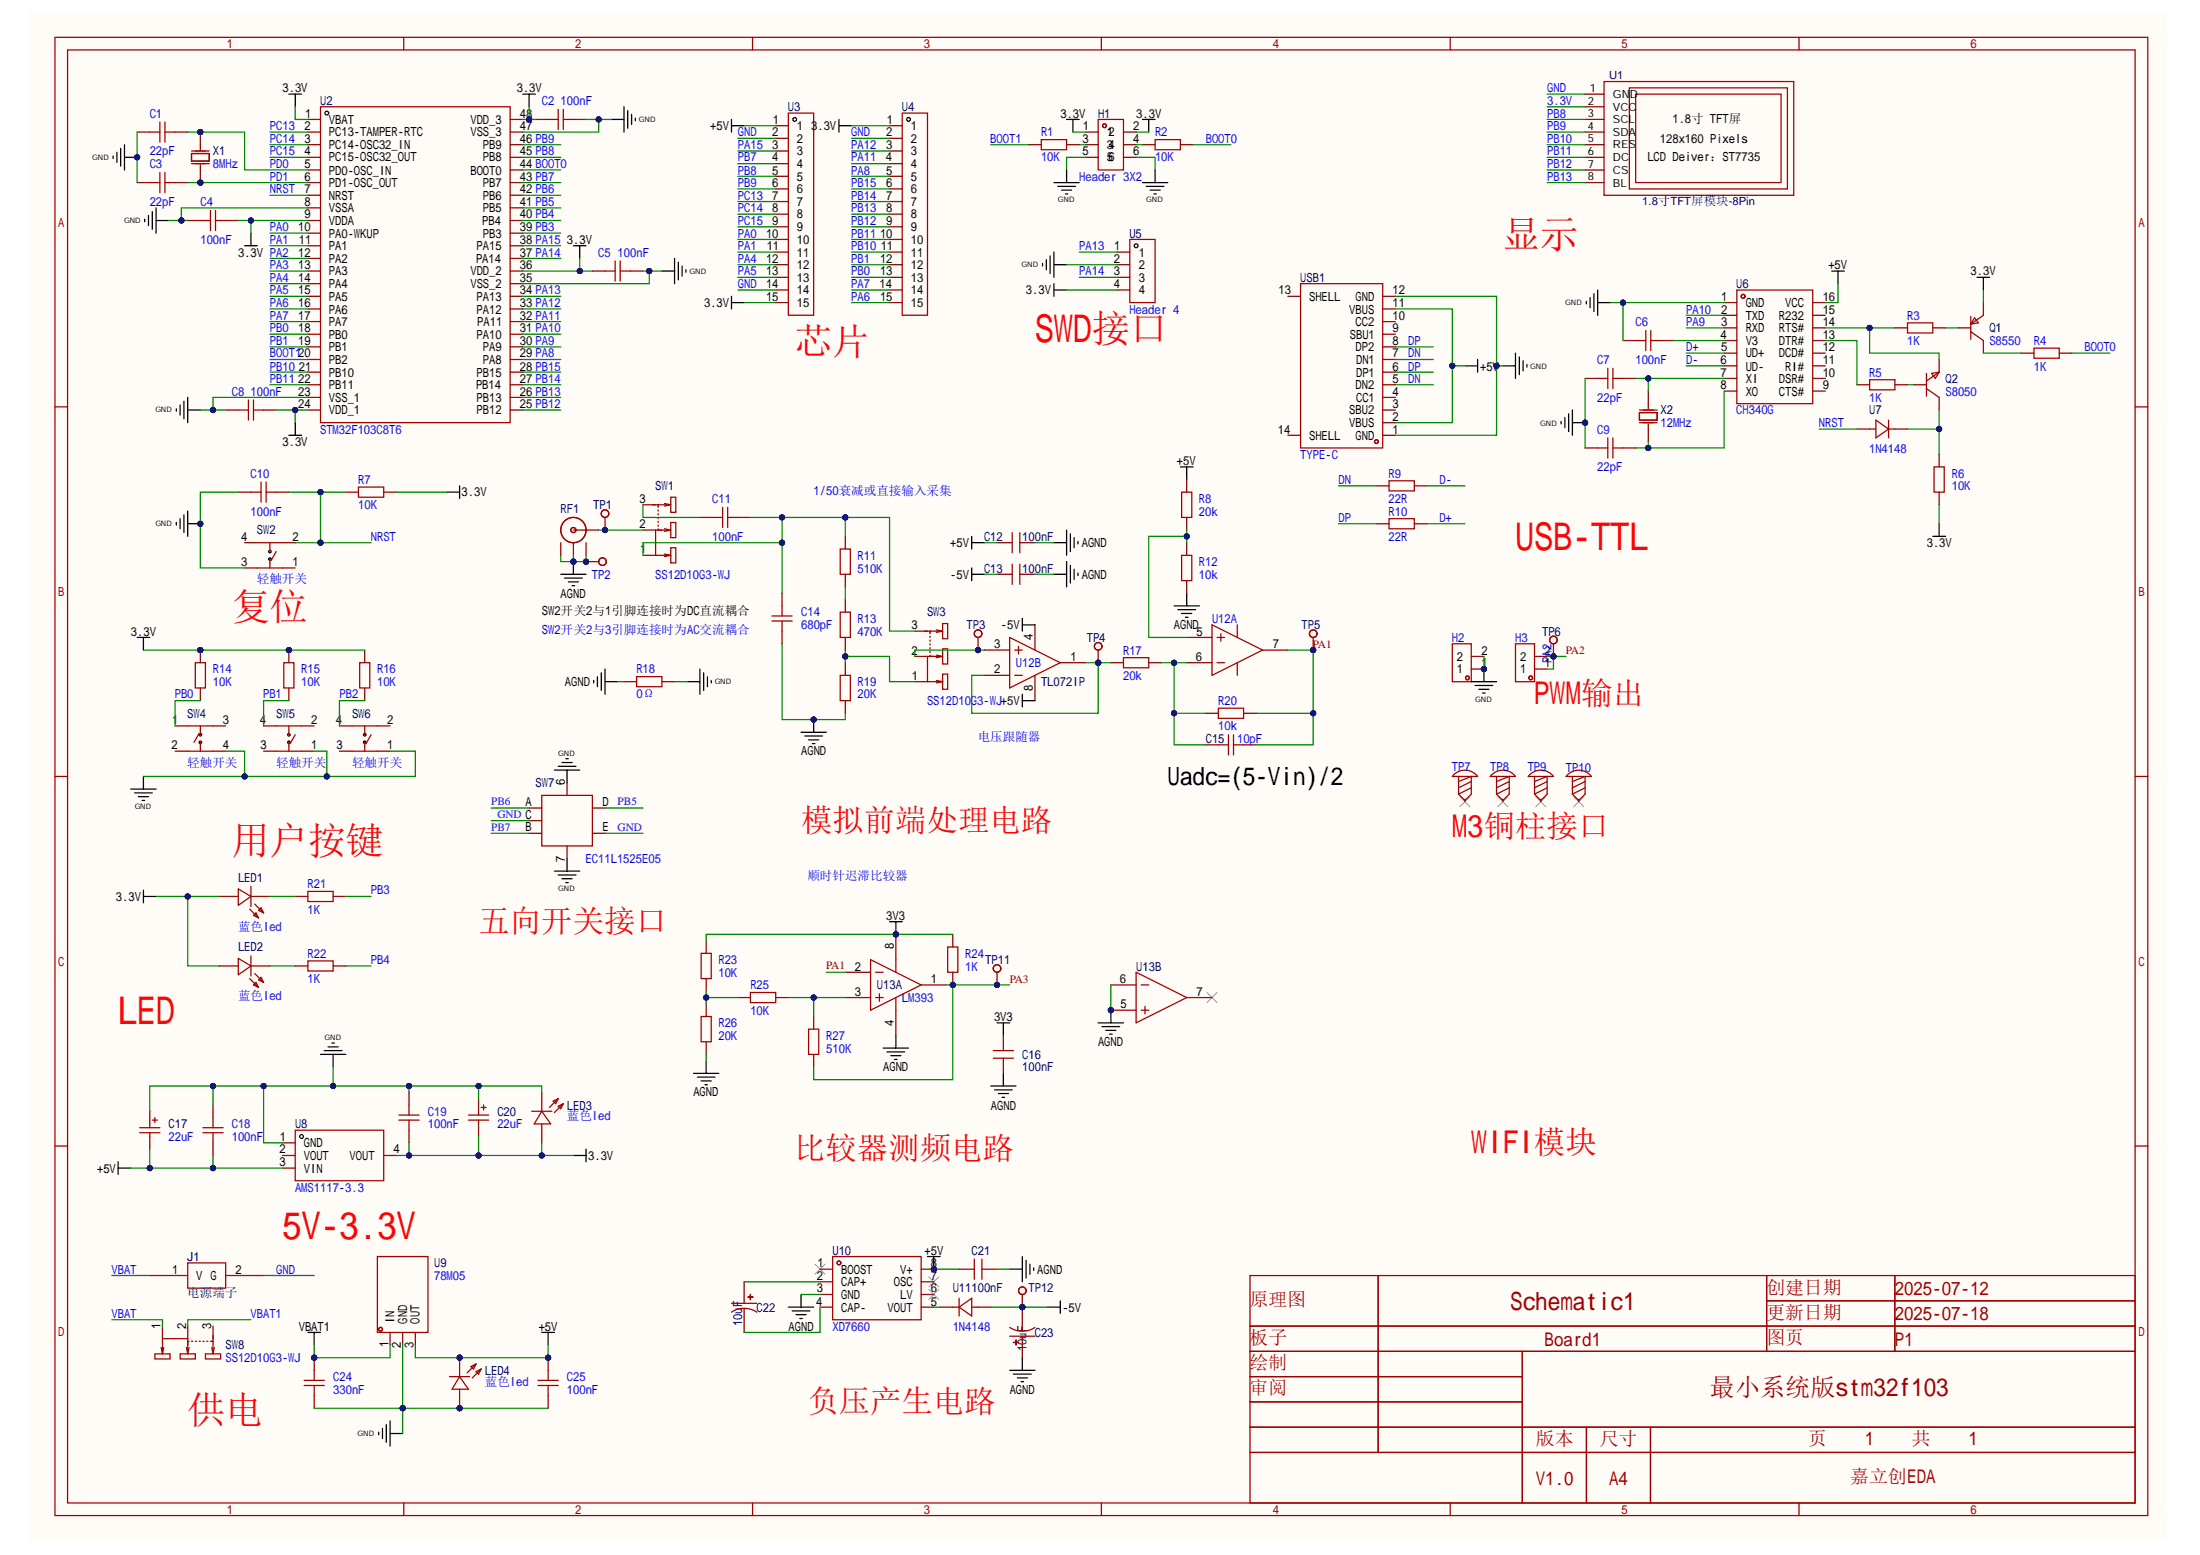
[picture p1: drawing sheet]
# Altium project Oscilloscope.PrjPcb
1 sheet, 99 parts. Net scope: global (net labels, ports and power ports of the same name join across sheets).
Board file: PCB1.pcbdoc

## Sheet 1_P1.schdoc
size 429 x 307 mm; Symbol: Drawing-Symbol_A4; Device: Drawing-Symbol_A4; Company: 嘉立创EDA; Version: V1.0; Page Size: A4; @Project Name: 最小系统版stm32f103; @Page Count: 1; @Update Date: 2025-07-18; @Create Date: 2025-07-12; @Schematic Name: Schematic1; @Page No: 1; @Page Name: P1; @Create Time: 23:24:22; @Update Time: 00:52:15; Width: 1655; Height: 1170; Region Start: 1; X Region Count: 6; Y Region Count: 4; Blade Width: 10; Title Block Position: 3; @Board Name: Board1; SheetNumber: 1; SheetTotal: 1

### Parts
C1  22pF  [C0603]
C2  100nF  [C0603]
C3  22pF  [C0603]
C4  100nF  [C0603]
C5  100nF  [C0603]
C6  100nF  [C0603]
C7  22pF  [C0603]
C8  100nF  [C0603]
C9  22pF  [C0603]
C10  100nF  [C0603]
C11  100nF  [C0603]
C12  100nF  [C0603]
C13  100nF  [C0603]
C14  680pF  [C0603]
C15  10pF  [C0603]
C16  100nF  [C0603]
C17  22uF  [CAP-SMD_L2.0-W1.3-FD]
C18  100nF  [C0603]
C19  100nF  [C0603]
C20  22uF  [CAP-SMD_L2.0-W1.3-FD]
C21  100nF  [C0603]
C22  10uF  [CAP-SMD_L2.1-W1.4-FD]
C23  10uF  [CAP-SMD_L2.1-W1.4-FD]
C24  330nF  [C0603]
C25  100nF  [C0603]
H1  Header 3X2  [HDR-TH_6P-P2.54-V-M-R2-C3-S2.54]
H2  (no value)  [HDR-TH_2P-P2.54-V-M-1]
H3  (no value)  [HDR-TH_2P-P2.54-V-M-1]
J1  电源端子  [2.54-1x2p]
LED1  蓝色led  [LED0603-RD]
LED2  蓝色led  [LED0603-RD]
LED3  蓝色led  [LED0603-RD]
LED4  蓝色led  [LED0603-RD]
Q1  S8550  [SOT-23-3_L2.9-W1.3-P1.90-LS2.4-BR]
Q2  S8050  [SOT-23-3_L2.9-W1.3-P1.90-LS2.3-BR]
R1  10K  [R0603]
R2  10K  [R0603]
R3  1K  [R0603]
R4  1K  [R0603]
R5  1K  [R0603]
R6  10K  [R0603]
R7  10K  [R0603]
R8  20k  [R0603]
R9  22R  [R0603]
R10  22R  [R0603]
R11  510K  [R0603]
R12  10k  [R0603]
R13  470K  [R0603]
R14  10K  [R0603]
R15  10K  [R0603]
R16  10K  [R0603]
R17  20k  [R0603]
R18  0Ω  [R0603]
R19  20K  [R0603]
R20  10k  [R0603]
R21  1K  [R0603]
R22  1K  [R0603]
R23  10K  [R0603]
R24  1K  [R0603]
R25  10K  [R0603]
R26  20K  [R0603]
R27  510K  [R0603]
RF1  (no value)  [ANT-TH_KH-BNC75-3511]
SW1  SS12D10G3-WJ  [SW-TH_3P-P4.80_HX-SS12D10G3-WJ]
SW2  轻触开关  [SW-SMD_SH-6X6X4.5H-TP]
SW3  SS12D10G3-WJ  [SW-TH_3P-P4.80_HX-SS12D10G3-WJ]
SW4  轻触开关  [SW-SMD_SH-6X6X4.5H-TP]
SW5  轻触开关  [SW-SMD_SH-6X6X4.5H-TP]
SW6  轻触开关  [SW-SMD_SH-6X6X4.5H-TP]
SW7  EC11L1525E05  [SW-TH_EC11L1525E05]
SW8  SS12D10G3-WJ  [SW-TH_3P-P4.80_HX-SS12D10G3-WJ]
TP1  TP-黄色测试点  [TESTPOINT-TH_BD3.2]  (value not drawn)
TP2  TP-黄色测试点  [TESTPOINT-TH_BD3.2]  (value not drawn)
TP3  TP-黄色测试点  [TESTPOINT-TH_BD3.2]  (value not drawn)
TP4  TP-黄色测试点  [TESTPOINT-TH_BD3.2]  (value not drawn)
TP5  TP-黄色测试点  [TESTPOINT-TH_BD3.2]  (value not drawn)
TP6  TP-黄色测试点  [TESTPOINT-TH_BD3.2]  (value not drawn)
TP7  (no value)  [M3螺丝]
TP8  (no value)  [M3螺丝]
TP9  (no value)  [M3螺丝]
TP10  (no value)  [M3螺丝]
TP11  TP-黄色测试点  [TESTPOINT-TH_BD3.2]  (value not drawn)
TP12  TP-黄色测试点  [TESTPOINT-TH_BD3.2]  (value not drawn)
U1  1.8寸TFT屏模块-8Pin  [1.8寸TFT屏模块-8PIN]
U2  STM32F103C8T6  [LQFP-48_L7.0-W7.0-P0.50-LS9.0-BL]
U3  (no value)  [HDR-TH_15P-P2.54-V-M]
U4  (no value)  [HDR-TH_15P-P2.54-V-M]
U5  Header 4  [HDR-TH_4P-P2.54-V-M]
U6  CH340G  [SOIC-16_L9.9-W3.9-P1.27-LS6.0-BL]
U7  1N4148  [SMA_L4.3-W2.6-LS5.1-RD]
U8  AMS1117-3.3  [SOT-223-3_L6.5-W3.4-P2.30-LS7.0-BR]
U9  78M05  [TO-252-2_L6.6-W6.1-P4.57-LS9.9-BR-CW]
U10  XD7660  [DIP-8_L9.7-W6.4-P2.54-LS7.6-BL]
U11  1N4148  [SMA_L4.3-W2.6-LS5.1-RD]
U12  (no value)  [PDIP-8_L9.3-W6.4-P2.54-LS7.6-BL]  (parts A,B of 2)
U13  Manufacturer Part: LM393  [DIP-8_L10.1-W6.3-P2.54-LS7.6-BL-1]  (parts A,B of 2)
USB1  TYPE-C  [USB-C-SMD_TYPE-C-6PIN-2MD-073]
X1  8MHz  [OSC-TH_L10.0-W4.5-P5.00]
X2  12MHz  [HC-49US_L11.5-W4.5-P4.88]

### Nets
3.3V: C2.1 C4.1 C5.1 C8.2 C19.1 C20.2 H1.1 H1.2 LED1.2(+) LED2.2(+) LED3.2(+) Q1.2(E) R6.1 R7.2 R14.2 R15.2 R16.2 U1.2(VCC) U2.1(VBAT) U2.9(VDDA) U2.24(VDD_1) U2.36(VDD_2) U2.48(VDD_3) U3.15 U4.1 U5.4 U8.4(VOUT)
3V3: C16.1 R23.2 R24.2 U13.8(VCC)
+5V: C12.2 C17.2 C18.1 C21.1 C25.1 LED4.1(-) R8.1 U3.1 U6.16(VCC) U8.3(VIN) U9.3(OUT) U10.8(V+) U12.8(VCC+) USB1.2(VBUS) USB1.11(VBUS)
-5V: C13.2 C23.2 TP12.1 U11.2(A) U12.4(VCC-)
AGND: C12.1 C13.1 C14.2 C16.2 C21.2 C23.1 R12.2 R18.2 R19.1 R26.1 RF1.2 RF1.3 RF1.4 TP2.1 U10.3(GND) U13.4(GND) U13.5(2IN+) U13.6(2IN-)
GND: C1.1 C2.2 C3.1 C4.2 C5.2 C6.2 C7.1 C8.1 C9.1 C10.2 C17.1 C18.2 C19.2 C20.1 C24.2 C25.2 H1.5 H1.6 H2.1 H2.2 J1.2(G) LED3.1(-) LED4.2(+) R18.1 SW2.3 SW4.4 SW5.1 SW6.1 SW7.6(EH) SW7.7(EH) SW7.C SW7.E U1.1(GND) U2.8(VSSA) U2.23(VSS_1) U2.35(VSS_2) U2.47(VSS_3) U3.2 U3.14 U4.2 U5.2 U6.1(GND) U8.1(GND) U9.2(GND) USB1.1(GND) USB1.12(GND)
VBAT1: C24.1 SW8.2 U9.1(IN)
BOOT0: R2.2 R4.2 U2.44(BOOT0)
BOOT1: R1.1 U2.20(PB2)
D+: R10.2 U6.5(UD+)
D-: R9.2 U6.6(UD-)
DN: R9.1 USB1.5(DN2) USB1.7(DN1)
DP: R10.1 USB1.6(DP1) USB1.8(DP2)
NRST: C10.1 R7.1 SW2.2 U2.7(NRST) U7.2(A)
PA0: U2.10(PA0-WKUP) U3.10
PA1: C15.2 R20.2 TP5.1 U2.11(PA1) U3.11 U12.7(OUT2) U13.2(1IN-)
PA2: H3.1 H3.2 TP6.1 U2.12(PA2)
PA3: R24.1 R27.1 TP11.1 U2.13(PA3) U13.1(1OUT)
PA4: U2.14(PA4) U3.12
PA5: U2.15(PA5) U3.13
PA6: U2.16(PA6) U4.15
PA7: U2.17(PA7) U4.14
PA8: U2.29(PA8) U4.5
PA9: U2.30(PA9) U6.3(RXD)
PA10: U2.31(PA10) U6.2(TXD)
PA11: U2.32(PA11) U4.4
PA12: U2.33(PA12) U4.3
PA13: U2.34(PA13) U5.1
PA14: U2.37(PA14) U5.3
PA15: U2.38(PA15) U3.3
PB0: R14.1 SW4.1 U2.18(PB0) U4.13
PB1: R15.1 SW5.4 U2.19(PB1) U4.12
PB2: R16.1 SW6.4
PB3: R21.2 U2.39(PB3)
PB4: R22.2 U2.40(PB4)
PB5: SW7.D U2.41(PB5)
PB6: SW7.A U2.42(PB6)
PB7: SW7.B U2.43(PB7) U3.4
PB8: U1.3(SCL) U2.45(PB8) U3.5
PB9: U1.4(SDA) U2.46(PB9) U3.6
PB10: U1.5(RES) U2.21(PB10) U4.11
PB11: U1.6(DC) U2.22(PB11) U4.10
PB12: U1.7(CS) U2.25(PB12) U4.9
PB13: U1.8(BL) U2.26(PB13) U4.8
PB14: U2.27(PB14) U4.7
PB15: U2.28(PB15) U4.6
PC13: U2.2(PC13-TAMPER-RTC) U3.7
PC14: U2.3(PC14-OSC32_IN) U3.8
PC15: U2.4(PC15-OSC32_OUT) U3.9
PD0: C1.2 U2.5(PD0-OSC_IN) X1.1(OSC1)
PD1: C3.2 U2.6(PD1-OSC_OUT) X1.2(OSC2)
VBAT: J1.1(V) SW8.1
NetC6_1: C6.1 U6.4(V3)
NetC7_2: C7.2 U6.7(XI) X2.1(OSC1)
NetC9_2: C9.2 U6.8(XO) X2.2(OSC2)
NetC11_1: C11.1 C14.1 R11.2 SW1.1 SW3.3
NetC11_2: C11.2 SW1.3
NetC15_1: C15.1 R17.1 R20.1 U12.6(IN2-)
NetC22_1: C22.1 U10.2(CAP+)
NetC22_2: C22.2 U10.4(CAP-)
NetH1_3: H1.3 R1.2
NetH1_4: H1.4 R2.1
NetLED1_1: LED1.1(-) R21.1
NetLED2_1: LED2.1(-) R22.1
NetQ1_1: Q1.1(B) R3.2
NetQ1_3: Q1.3(C) R4.1
NetQ2_1: Q2.1(B) R5.2
NetQ2_2: Q2.2(E) R3.1 U6.14(RTS#)
NetQ2_3: Q2.3(C) R6.2 U7.1(K)
NetR5_1: R5.1 U6.13(DTR#)
NetR8_2: R8.2 R12.1 U12.5(IN2+)
NetR11_1: R11.1 R13.2
NetR13_1: R13.1 R19.2 SW3.1
NetR17_2: R17.2 TP4.1 U12.1(OUT1) U12.2(IN1-)
NetR23_1: R23.1 R25.2 R26.2
NetR25_1: R25.1 R27.2 U13.3(1IN+)
NetRF1_1: RF1.1(OUT) SW1.2 TP1.1
NetSW3_2: SW3.2 TP3.1 U12.3(IN1+)
NetU10_5: U10.5(VOUT) U11.1(K)

Not connected (* = marked no-connect by the designer): SW2 1 4; SW4 2 3; SW5 2 3; SW6 2 3; SW8 3; TP7 1*; TP8 1*; TP9 1*; TP10 1*; U6 9(CTS#) 10(DSR#) 11(RI#) 12(DCD#) 15(R232); U8 2(VOUT); U10 1(BOOST)* 6(LV)* 7(OSC)*; U13 7(2OUT)*; USB1 3(SBU2) 4(CC1) 9(SBU1) 10(CC2) 13(SHELL) 14(SHELL)

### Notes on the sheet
- 显示
- (near U3) 芯片
- (near U5) SWD接口
- 1/50衰减或直接输入采集
- USB-TTL
- SW2开关2与1引脚连接时为DC直流耦合
- 复位
- SW2开关2与3引脚连接时为AC交流耦合
- 电压跟随器
- (near H3) PWM输出
- (near C15) Uadc=(5-Vin)/2
- 用户按键
- 模拟前端处理电路
- M3铜柱接口
- 五向开关接口
- 顺时针迟滞比较器
- LED
- 比较器测频电路
- WIFI模块
- (near U8) 5V-3.3V
- 供电
- 负压产生电路
